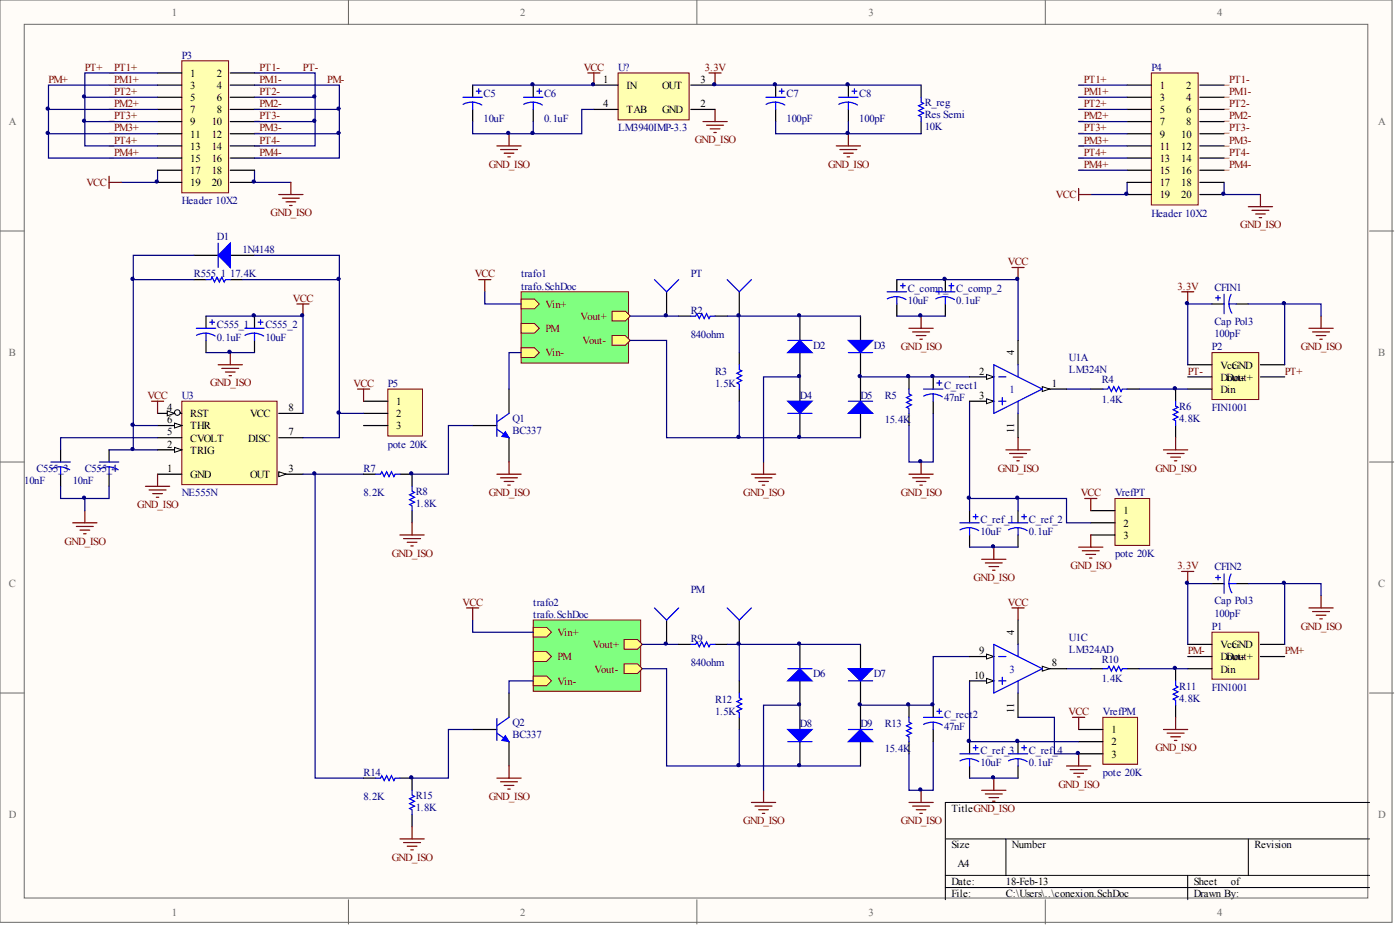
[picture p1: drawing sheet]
# Altium schematic sheet conexion.SchDoc
size A4

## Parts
(Parts that share a designator on the sheet are numbered #1, #2 ... from top to bottom, then left to right.)
C5  value 10uF  [CAPPR5-5x5]  (hidden comment: Cap Pol1)
C6  value 0.1uF  [C0805]  (hidden comment: Cap Pol3)
C7  value 100pF  [C0805]  (hidden comment: Cap Pol3)
C8  value 100pF  [CAPPR5-5x5]  (hidden comment: Cap Pol1)
C555_1  value 0.1uF  [C0805]  (hidden comment: Cap Pol3)
C555_2  value 10uF  [CAPPR5-5x5]  (hidden comment: Cap Pol1)
C555_3  value 10nF  [CAPR5-4X5]  (hidden comment: Cap2)
C555_4  value 10nF  [CAPR5-4X5]  (hidden comment: Cap2)
C_comp_1  value 10uF  [CAPPR5-5x5]  (hidden comment: Cap Pol1)
C_comp_2  value 0.1uF  [C0805]  (hidden comment: Cap Pol3)
C_rect1  value 47nF  [CAPPR5-5x5]  (hidden comment: Cap Pol1)
C_rect2  value 47nF  [CAPPR5-5x5]  (hidden comment: Cap Pol1)
C_ref_1  value 10uF  [CAPPR5-5x5]  (hidden comment: Cap Pol1)
C_ref_2  value 0.1uF  [CAPPR5-5x5]  (hidden comment: Cap Pol1)
C_ref_3  value 10uF  [CAPPR5-5x5]  (hidden comment: Cap Pol1)
C_ref_4  value 0.1uF  [CAPPR5-5x5]  (hidden comment: Cap Pol1)
CFIN1  Cap Pol3  value 100pF  [C0805]
CFIN2  Cap Pol3  value 100pF  [C0805]
D1  1N4148  [DO-41]
D2  1N4148  [DO-41]  (value not drawn)
D3  1N4148  [DO-41]  (value not drawn)
D4  1N4148  [DO-41]  (value not drawn)
D5  1N4148  [DO-41]  (value not drawn)
D6  1N4148  [DO-41]  (value not drawn)
D7  1N4148  [DO-41]  (value not drawn)
D8  1N4148  [DO-41]  (value not drawn)
D9  1N4148  [DO-41]  (value not drawn)
J1  PT  [PIN1]
J2  Socket  [PIN1]  (value not drawn)
J3  Socket  [PIN1]  (value not drawn)
J4  PM  [PIN1]
P1  FIN1001  [SOT23-5AM]
P2  FIN1001  [SOT23-5AM]
P3  Header 10X2  [HDR2X10]
P4  Header 10X2  [HDR2X10]
P5  pote 20K  [HDR1X3H]
Q1  BC337  [SOT54]
Q2  BC337  [SOT54]
R2  value 840ohm  [AXIAL-0.3]  (hidden comment: Res1)
R3  value 1.5K  [AXIAL-0.3]  (hidden comment: Res1)
R4  value 1.4K  [AXIAL-0.3]  (hidden comment: Res1)
R5  value 15.4K  [AXIAL-0.3]  (hidden comment: Res1)
R6  value 4.8K  [AXIAL-0.3]  (hidden comment: Res1)
R7  value 8.2K  [AXIAL-0.3]  (hidden comment: Res1)
R8  value 1.8K  [AXIAL-0.3]  (hidden comment: Res1)
R9  value 840ohm  [AXIAL-0.3]  (hidden comment: Res1)
R10  value 1.4K  [AXIAL-0.3]  (hidden comment: Res1)
R11  value 4.8K  [AXIAL-0.3]  (hidden comment: Res1)
R12  value 1.5K  [AXIAL-0.3]  (hidden comment: Res1)
R13  value 15.4K  [AXIAL-0.3]  (hidden comment: Res1)
R14  value 8.2K  [AXIAL-0.3]  (hidden comment: Res1)
R15  value 1.8K  [AXIAL-0.3]  (hidden comment: Res1)
R555_1  value 17.4K  [AXIAL-0.3]  (hidden comment: Res1)
R_reg  Res Semi  value 10K  [2012[0805]]
U1#1  LM324N  [646-06]  (part A of 4)
U1#2  LM324AD  [751A-03_L]  (part C of 4)
U3  NE555N  [DIP8]
U?  LM3940IMP-3.3  [MP04A_N]
VrefPM  pote 20K  [HDR1X3H]
VrefPT  pote 20K  [HDR1X3H]

## Sub-sheets
trafo1 = trafo.SchDoc: Vin+ (in), PM (in), Vin- (in), Vout+ (out), Vout- (out)
trafo2 = trafo.SchDoc: Vin+ (in), PM (in), Vin- (in), Vout+ (out), Vout- (out)

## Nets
3.3V: C7.1 C8.1 CFIN1.1 CFIN2.1 P1.1(Vcc) P2.1(Vcc) R_reg.2 U?.3(OUT)
GND_ISO: C5.2 C6.2 C7.2 C8.2 C555_1.2 C555_2.2 C555_3.2 C555_4.2 C_comp_1.2 C_comp_2.2 C_rect1.2 C_rect2.2 C_ref_1.2 C_ref_2.2 C_ref_3.2 C_ref_4.2 CFIN1.2 CFIN2.2 D2.1(A) D4.1(A) D6.1(A) D8.1(A) P1.2(GND) P2.2(GND) P3.18 P3.20 P4.18 P4.20 Q1.1(E) Q2.1(E) R5.1 R6.2 R8.1 R11.2 R13.1 R15.1 R_reg.1 U1#1.11(V-) U1#2.11(V-) U3.1(GND) U?.2(GND) U?.4(TAB) VrefPM.3 VrefPT.3
VCC: C5.1 C6.1 C555_1.1 C555_2.1 C_comp_1.1 C_comp_2.1 P3.17 P3.19 P4.17 P4.19 P5.1 U1#1.4(V+) U1#2.4(V+) U3.4(RST) U3.8(VCC) U?.1(IN) VrefPM.1 VrefPT.1 ; sheet trafo2/Vin+, sheet trafo1/Vin+
_PM1+: P1.4(Dout+) P3.3 P3.7 P3.11 P3.15 P4.3 P4.7 P4.11 P4.15  [also labelled _PM2+, _PM3+, _PM4+, PM+]
_PM1-: P1.3(Dout-) P3.4 P3.8 P3.12 P3.16 P4.4 P4.8 P4.12 P4.16  [also labelled _PM2-, _PM3-, _PM4-, PM-]
_PT1+: P2.4(Dout+) P3.1 P3.5 P3.9 P3.13 P4.1 P4.5 P4.9 P4.13  [also labelled _PT2+, _PT3+, _PT4+, PT+]
_PT1-: P2.3(Dout-) P3.2 P3.6 P3.10 P3.14 P4.2 P4.6 P4.10 P4.14  [also labelled _PT2-, _PT3-, _PT4-, PT-]
NetC555_3_1: C555_3.1 U3.5(CVOLT)
NetC555_4_1: C555_4.1 D1.2(K) R555_1.1 U3.2(TRIG) U3.6(THR)
NetC_rect1_1: C_rect1.1 D3.2(K) D5.2(K) R5.2 U1#1.2(IN1-)
NetC_rect2_1: C_rect2.1 D7.2(K) D9.2(K) R13.2 U1#2.9(IN3-)
NetC_ref_1_1: C_ref_1.1 C_ref_2.1 U1#1.3(IN1+) VrefPT.2
NetC_ref_3_1: C_ref_3.1 C_ref_4.1 U1#2.10(IN3+) VrefPM.2
NetD1_1: D1.1(A) P5.2 R555_1.2 U3.7(DISC)
NetD2_2: D2.2(K) D3.1(A) J1.1 R2.2 R3.2
NetD4_2: D4.2(K) D5.1(A) R3.1 ; sheet trafo1/Vout-
NetD6_2: D6.2(K) D7.1(A) J4.1 R9.2 R12.2
NetD8_2: D8.2(K) D9.1(A) R12.1 ; sheet trafo2/Vout-
NetJ2_1: J2.1 R2.1 ; sheet trafo1/Vout+
NetJ3_1: J3.1 R9.1 ; sheet trafo2/Vout+
NetP1_5: P1.5(Din) R10.1 R11.1
NetP2_5: P2.5(Din) R4.1 R6.1
NetQ1_2: Q1.2(B) R7.2 R8.2
NetQ1_3: Q1.3(C) ; sheet trafo1/Vin-
NetQ2_2: Q2.2(B) R14.2 R15.2
NetQ2_3: Q2.3(C) ; sheet trafo2/Vin-
NetR4_2: R4.2 U1#1.1(OUT1)
NetR7_1: R7.1 R14.1 U3.3(OUT)
NetR10_2: R10.2 U1#2.8(OUT3)

Not connected (* = marked no-connect by the designer): P5 3
